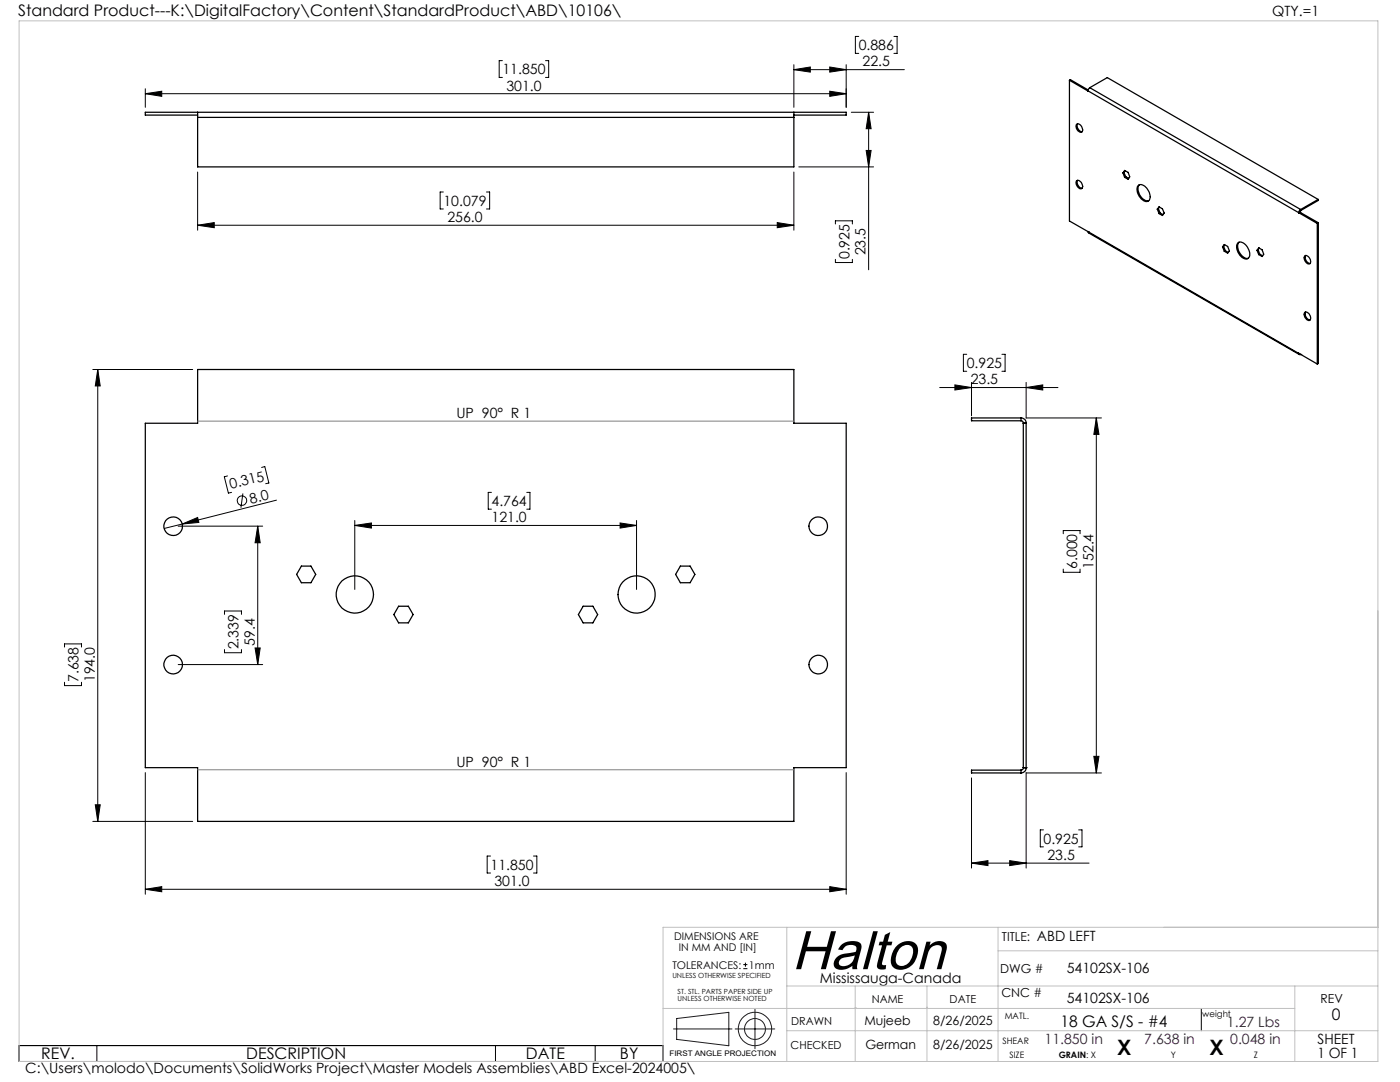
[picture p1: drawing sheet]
<svg xmlns="http://www.w3.org/2000/svg" width="279mm" height="216mm" viewBox="0 0 279 216" stroke-linecap="round" stroke-linejoin="round" font-family="sans-serif">
<g fill="none" stroke="#000" stroke-width=".25">
<path d="M213.4 16v28.1l3.7 2.1M213.4 16l3.7 2.1M213.4 16l.2-.1 3.6 2.1M217.1 18.1l42.1 24.3M217.5 17.5l-.4 .6M217.5 17.5l42.1 24.3M217.5 17.5l3.5-2 42.1 24.3M39.4 22.4v1M39.4 23.4v9.9h119v-9.9M39.4 23h-10.4v-.6h139.9v.6h-10.5M39.4 23.4h119M158.4 22.4v1"/>
<path d="M214.8 24.9a.86 .86 0 0 1 1.2 .9 .48 .48 0 0 1-.2 .6 .48 .48 0 0 1-.6-.3l-.4-.5zM214.8 36.1a.96 .96 0 0 1 1.3 1.1 .47 .47 0 0 1-.4 .5 .47 .47 0 0 1-.5-.3l-.4-.6zM215.1 24.7a1.22 1.22 0 0 0 .9 1.6M215.1 36a1.22 1.22 0 0 0 .9 1.6M224.1 34.5l.3-.5 .7 .4 .4 .9-.4 .5-.7-.4M224.1 34.5l.3 .9M224.3 34.4l-.2 .1M224.3 34.4l.3 .8M224.5 34.1l-.2 .3M224.6 35.2l-.2 .2M224.6 35.2l.6 .4M227.2 37a1.62 1.62 0 0 1 2 1.1 1.48 1.48 0 0 1-.1 2.1 2.27 2.27 0 0 1-2.2-2.5l.1-.4z"/>
<path d="M227.4 36.9a2.26 2.26 0 0 0 1 3l.2 .1h.6M263.1 39.8v.2l-3.5 2M263.1 39.8l-3.5 2M217.1 46.2h.1M217.1 46.2l.1 .3 42.1 24.2M217.1 46.2l42.1 24.3M231 41.7l.3-.4 .7 .4 .3 .8-.3 .5-.7-.4M231 41.7l.3 .9M231.2 41.6l-.2 .1M231.2 41.6l.3 .9M231.4 41.3l-.2 .3M231.5 42.5l-.2 .1"/>
<path d="M231.5 42.5l.6 .3M244 49.2l.3-.4 .7 .4 .4 .9-.4 .4-.7-.4M244 49.2l.3 .9M244.2 49.1l-.2 .1M244.2 49.1l.3 .9M244.4 48.8l-.2 .3M244.5 50l-.2 .1M244.5 50l.6 .4M247.1 48.4a1.59 1.59 0 0 1 2 1.2 1.51 1.51 0 0 1-.1 2 2.31 2.31 0 0 1-2.1-2.8zM247.3 48.3a2.32 2.32 0 0 0 1.4 3.3l.4-.1M250.9 50l.3-.5 .7 .3 .3 .9-.3 .5-.7-.4M250.9 50l.3 .8"/>
<path d="M251.1 49.8l-.2 .2M251.1 49.8l.3 .9M251.3 49.5l-.2 .3M251.4 50.7l-.2 .1M251.4 50.7l.6 .3M259.2 42.4h.1M259.2 42.4l3.7 2.2M259.4 42.3h.1M259.4 42.3l-.2 .1M259.4 42.3l3.7 2.1M259.6 41.8l-.4 .6M259.6 42l-.2 .3"/>
<path d="M259.6 41.8v.2M260.4 51a1.07 1.07 0 0 1 1 1.6 1.09 1.09 0 0 1-1-1.6zM260.6 51a1.22 1.22 0 0 0 .9 1.6M262.9 44.6v28M263.1 44.4v28.1l-.2 .1M263.1 44.4l-.2 .2M39.4 73.7h119v10.8h10.5v68.7h-10.5v10.7h-119v-10.7h-10.4v-68.7h10.4zM259.2 70.5l.1 .2h.3M259.2 70.5l3.7 2.1M259.2 70.5h.1M259.6 70.7h.1M260.4 62.3a1.04 1.04 0 0 1 1 .6 1.04 1.04 0 0 1-.1 1.1 1.16 1.16 0 0 1-.9-1.7z"/>
<path d="M260.6 62.3a1.17 1.17 0 0 0 .9 1.5M203.8 84a.42 .42 0 0 1 .4 .4M203.8 83.4a.97 .97 0 0 1 1 1M203.8 83.4h-9.9v.6h9.9M203.8 83.4v.6M204.2 84.5h.6M204.2 84.4v68.8M204.2 84.4h.6M204.8 84.4v68.8M60.1 113h2l.9 1.6-.9 1.7h-2l-.9-1.7zM135.8 113h1.9l1 1.6-1 1.7h-1.9l-1-1.7zM79.6 121h1.9l.9 1.6-.9 1.7h-1.9l-1-1.7z"/>
<path d="M116.4 121h1.9l1 1.6-1 1.7h-1.9l-1-1.7zM203.8 153.7h-9.9v.5h9.9M203.8 153.7v.5M204.2 153.2h.1M204.2 153.2a.43 .43 0 0 1-.4 .5M204.2 153.2h.6M204.8 153.2h.1M204.8 153.2a1.02 1.02 0 0 1-1 1"/>
<circle cx="34.6" cy="105" r="1.85"/>
<circle cx="70.8" cy="118.6" r="3.7"/>
<circle cx="127" cy="118.6" r="3.7"/>
<circle cx="163.3" cy="105" r="1.87"/>
<circle cx="34.5" cy="132.6" r="1.86"/>
<circle cx="163.3" cy="132.6" r="1.88"/>
</g>
<g fill="none" stroke="#000" stroke-width=".2">
<path d="M29 18.7l3.3-.5v1zM29 17.7v3.7M29 18.7h139.9M100.3 12.1h-.7v3.4h.7M108.9 12.1h.6v3.4h-.6M158.4 13.9l3.3-.5v1zM158.4 12.9v8.5M158.4 13.9h22.1M165.6 18.2l3.3 .5-3.3 .5zM165.6 13.4l3.3 .5-3.3 .5zM168.9 12.9v8.5M171.4 7.3h-.7v3.4h.7"/>
<path d="M178.4 7.3h.6v3.4h-.6M39.4 34.3v11.6M88.5 38.3h-.7v3.4h.7M97.1 38.3h.6v3.4h-.6M158.4 34.3v11.6M159.4 33.3h14.9M169.9 22.4h4.4M172.9 30h.9l-.4 3.3zM173.4 22.4l.4 3.3h-.9zM173.4 22.4v31.4M39.4 44.9l3.4-.5v1zM39.4 44.9h119"/>
<path d="M155.1 44.4l3.3 .5-3.3 .5zM166.7 44.7v-.6h3.4v.6M166.7 51.8v.6h3.4v-.6M18.5 73.7h20M19.5 73.7l.5 3.3h-1zM19.5 73.7v90.2M187.5 77.3h23.6M190.6 76.8l3.3 .5-3.3 .5zM192.9 70.7h-.6v3.4h.6M193.9 76.3v6.7M200 70.7h.6v3.4h-.6M204.8 77.3l3.3-.5v1z"/>
<path d="M204.8 76.3v7.1h15M45.4 95l-.6 .1 .8 3.3 .6-.2M48.5 98.5l-.4 2.8M52.2 93.3l.6-.2 .9 3.3-.7 .1M55.2 99.8l-18.8 4.8M98.1 98.2h-.7v3.4h.7M105.1 98.2h.7v3.4h-.7M218.8 83.4l.5 3.3h-1zM218.8 83.4v70.8M35.6 105h16.8M36.4 104.6l3-1.3 .3 .9zM36.4 104.6l-3.6 .8"/>
<path d="M51.4 105l.5 3.3h-1zM51.4 105v27.6M70.8 104.8l3.3-.4v1zM70.8 103.9v13.7M70.8 104.8h56.2M123.8 104.4l3.2 .4-3.2 .6zM127 103.9v13.7M212.2 106.5v-.6h3.3v.6M212.2 113.6v.6h3.3v-.6M12.9 129.1v-.6h3.4v.6M12.9 136.1v.7h3.4v-.7M35.6 132.6h16.8"/>
<path d="M44.8 122.6v-.7h3.4v.7M44.8 129.6v.6h3.4v-.6M50.9 129.3h1l-.5 3.3zM29 154.2v24.2M168.9 154.2v24.2M193.9 155.2v18M204.8 154.2v19M204.8 154.2h15M218.3 150.9h1l-.5 3.3zM18.5 163.9h20M19 160.6h1l-.5 3.3zM29 177.4l3.3-.5v1z"/>
<path d="M29 177.4h139.9M97.9 170.8h-.7v3.4h.7M106.5 170.8h.6v3.4h-.6M165.6 176.9l3.3 .5-3.3 .5zM193.9 172.2l3.3-.5v1zM193.9 172.2h23.4M201.5 171.7l3.3 .5-3.3 .5zM208.2 165.6h-.6v3.4h.6M215.3 165.6h.6v3.4h-.6M148.3 193.3h.9M148.3 192.5h.9M148.8 192.1v.8"/>
<path d="M3.8 208.6h128.5v3.2h-128.5zM19.3 208.6v3.2M98.9 208.6v3.2M118.8 208.6v3.2M239.7 201.2v4.5"/>
<circle cx="48.3" cy="99.9" r=".95"/>
</g>
<g fill="none" stroke="#191924" stroke-width=".2">
<path d="M134.4 205.3h11.7M135 203.2l10.5-1.2v6.7l-10.5-1.3zM146.7 205.3h7.9M150.7 201.4v7.9"/>
<circle cx="150.7" cy="205.3" r="2.09"/>
<circle cx="150.7" cy="205.3" r="3.3"/>
</g>
<path d="M39.4 84h119M39.4 153.6h119" fill="none" stroke="#808080" stroke-width=".2"/>
<path d="M3.8 4.2h271.2v207.6h-271.2zM157 196.7h118M157 185v26.8M170.7 196.7v15.1M185 196.7v15.1M199.2 185v26.8M199.2 189.7h75.8M258.4 196.7v15.1M275 185h-142.7v26.8M132.3 201.2h126.1M157 205.7h118M170.7 201h.1" fill="none" stroke="#c0c0c0" stroke-width=".2"/>
<g fill="#000">
<path d="M36.4 104.6l3-1.3 .3 .9z"/>
<path d="M29 18.7l3.3-.5v1zM165.6 18.2l3.3 .5-3.3 .5z"/>
<path d="M165.6 13.4l3.3 .5-3.3 .5zM158.4 13.9l3.3-.5v1z"/>
<path d="M173.4 22.4l.4 3.3h-.9zM172.9 30h.9l-.4 3.3z"/>
<path d="M155.1 44.4l3.3 .5-3.3 .5zM39.4 44.9l3.4-.5v1z"/>
<path d="M19.5 73.7l.5 3.3h-1zM19 160.6h1l-.5 3.3zM51.4 105l.5 3.3h-1zM50.9 129.3h1l-.5 3.3z"/>
<path d="M218.8 83.4l.5 3.3h-1zM218.3 150.9h1l-.5 3.3z"/>
<path d="M70.8 104.8l3.3-.4v1zM123.8 104.4l3.2 .4-3.2 .6z"/>
<path d="M29 177.4l3.3-.5v1zM165.6 176.9l3.3 .5-3.3 .5z"/>
<path d="M201.5 171.7l3.3 .5-3.3 .5zM193.9 172.2l3.3-.5v1zM204.8 77.3l3.3-.5v1zM190.6 76.8l3.3 .5-3.3 .5z"/>
</g>
<text font-size="11" x="158" y="193.4">Halton</text>
<g font-size="4.2">
<text x="223" y="210.4">X</text>
<text x="241.4" y="210.4">X</text>
</g>
<g font-size="3.2">
<text x="3.6" y="3.3">Standard Product---K:\DigitalFactory\Content\StandardProduct\ABD\10106\</text>
<text x="265.8" y="203.5">0</text>
<text x="211.6" y="204.9">18 GA S/S - #4</text>
<text x="8.2" y="211.4">REV.</text>
<text x="49.2" y="211.4">DESCRIPTION</text>
<text x="105" y="211.4">DATE</text>
<text x="123.7" y="211.4">BY</text>
</g>
<g font-size="2.8">
<text x="253.9" y="3.3">QTY.=1</text>
<text x="171.4" y="10">0.886</text>
<text x="100.3" y="14.8">11.850</text>
<text x="172.2" y="13.3">22.5</text>
<text x="101.1" y="18.1">301.0</text>
<text x="88.5" y="41.1">10.079</text>
<text x="89.3" y="44.3">256.0</text>
<text x="169.5" y="51.7" transform="rotate(-90 169.5 51.7)">0.925</text>
<text x="172.8" y="50.9" transform="rotate(-90 172.8 50.9)">23.5</text>
<text x="192.9" y="73.4">0.925</text>
<text x="193.7" y="76.7">23.5</text>
<text x="91.1" y="83.4">UP 90° R 1</text>
<text x="46.1" y="97.6" transform="rotate(-14 46.1 97.6)">0.315</text>
<text x="50.1" y="100.5" transform="rotate(-14 50.1 100.5)">8.0</text>
<text x="98.1" y="101">4.764</text>
<text x="98.1" y="104.2">121.0</text>
<text x="215" y="113.5" transform="rotate(-90 215 113.5)">6.000</text>
<text x="218.2" y="113.5" transform="rotate(-90 218.2 113.5)">152.4</text>
<text x="47.6" y="129.6" transform="rotate(-90 47.6 129.6)">2.339</text>
<text x="50.8" y="128.8" transform="rotate(-90 50.8 128.8)">59.4</text>
<text x="15.7" y="136.1" transform="rotate(-90 15.7 136.1)">7.638</text>
<text x="18.9" y="136.1" transform="rotate(-90 18.9 136.1)">194.0</text>
<text x="91.1" y="153">UP 90° R 1</text>
<text x="97.9" y="173.6">11.850</text>
<text x="208.3" y="168.3">0.925</text>
<text x="209" y="171.6">23.5</text>
<text x="98.7" y="176.8">301.0</text>
<text x="206.9" y="187.8">ABD LEFT</text>
<text x="163.6" y="196.1">Mississauga-Canada</text>
<text x="212.9" y="194.1">54102SX-106</text>
<text x="212.9" y="200.1">54102SX-106</text>
<text x="263" y="208.3">SHEET</text>
<text x="5" y="214.1">C:\Users\molodo\Documents\SolidWorks Project\Master Models Assemblies\ABD Excel-2024005\</text>
<text x="262.9" y="211.1">1 OF 1</text>
</g>
<g font-size="2.8" fill="#400040">
<text x="208.5" y="208.3">11.850 in</text>
<text x="228.4" y="208.3">7.638 in</text>
<text x="244.9" y="204.9">1.27 Lbs</text>
<text x="245.5" y="208.3">0.048 in</text>
</g>
<g font-size="2.5">
<text x="200" y="187.8">TITLE:</text>
<text x="199.6" y="194.1">DWG #</text>
<text x="199.9" y="198.9">CNC #</text>
<text x="263.5" y="200.1">REV</text>
<text x="172.5" y="204.6">Mujeeb</text>
<text x="172.7" y="209.3">German</text>
<text x="186.2" y="204.6">8/26/2025</text>
<text x="186.2" y="209.3">8/26/2025</text>
</g>
<g font-size="2.2">
<text x="174" y="200.1">NAME</text>
<text x="189.5" y="200.1">DATE</text>
<text x="157.8" y="209.3">CHECKED</text>
<text x="157.9" y="204.6">DRAWN</text>
</g>
<g font-size="2.1">
<text x="134.5" y="187.6">DIMENSIONS ARE</text>
<text x="135.5" y="189.7">IN MM AND [IN]</text>
<text x="134.2" y="193.3">TOLERANCES:</text>
<text x="149.5" y="193.3">1mm</text>
</g>
<g font-size="1.8">
<text x="200.5" y="203.3">MATL.</text>
<text x="240" y="202.8">weight</text>
<text x="200.1" y="208.3">SHEAR</text>
<text x="201.5" y="211.1">SIZE</text>
<text x="211.3" y="211.1">GRAIN: X</text>
<text x="233.7" y="211.1">Y</text>
<text x="250.2" y="211.1">Z</text>
</g>
<text font-size="1.5" x="133.6" y="210.7">FIRST ANGLE PROJECTION</text>
<g font-size="1.4">
<text x="134.2" y="195.1">UNLESS OTHERWISE SPECIFIED</text>
<text x="135.2" y="198.3">ST. STL. PARTS PAPER SIDE UP</text>
<text x="135.2" y="199.7">UNLESS OTHERWISE NOTED</text>
</g>
</svg>
